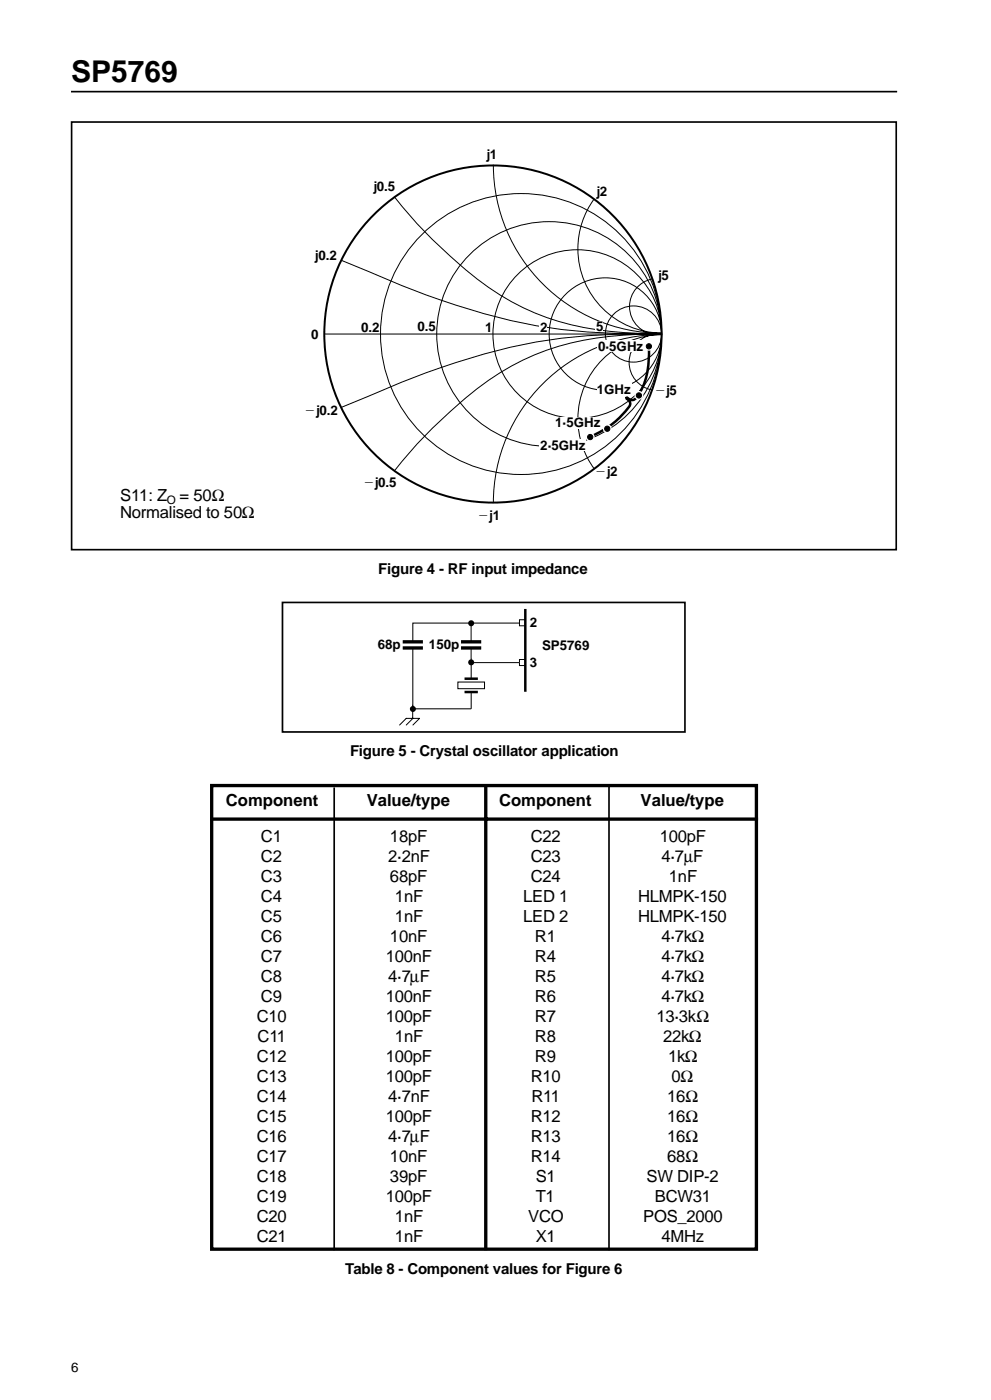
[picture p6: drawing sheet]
<svg xmlns="http://www.w3.org/2000/svg" width="210mm" height="297mm" viewBox="0 0 210 297" stroke-linecap="round" stroke-linejoin="round" font-family="sans-serif">
<path d="M15 19.4h175" fill="none" stroke="#000" stroke-width=".35"/>
<g fill="none" stroke="#000" stroke-width=".21">
<path d="M104.5 34.9a35.7 35.7 0 0 0 35.7 35.7M72.3 55.2a289.7 289.7 0 0 0 25.8 10 116.1 116.1 0 0 0 39.3 5.5h2.6M83.5 41.6a97.8 97.8 0 0 0 23.1 21.3 56.6 56.6 0 0 0 28.4 7.7l4.7 .1M125.8 42.2a17.9 17.9 0 0 0-1.5 18.6 17.9 17.9 0 0 0 16 9.8M138.2 59.1a6 6 0 0 0-4.8 6.8 6 6 0 0 0 6.7 5M68.7 70.8h71.1M139.7 70.8a66.5 66.5 0 0 0-27.4 4.8 68.7 68.7 0 0 0-19.5 14 89.5 89.5 0 0 0-9.3 10.3M140 70.8a122.5 122.5 0 0 0-35.2 3.6 208.5 208.5 0 0 0-30.9 11.3l-1.6 .6M140.1 70.9a6 6 0 0 0-6.8 4.9 6 6 0 0 0 4.8 6.8M140.2 70.9a35.7 35.7 0 0 0-35.7 35.7M140.3 70.9a17.9 17.9 0 0 0-16 9.8 17.9 17.9 0 0 0 1.5 18.6"/>
<circle cx="110.4" cy="70.8" r="29.8"/>
<circle cx="116.3" cy="70.8" r="23.8"/>
<circle cx="122.3" cy="70.8" r="17.9"/>
<circle cx="128.2" cy="70.8" r="11.9"/>
<circle cx="134.2" cy="70.8" r="6"/>
</g>
<circle cx="104.4" cy="70.8" r="35.7" fill="none" stroke="#000" stroke-width=".42"/>
<g fill="#fff">
<path d="M114.3 68.3h1.5v2.3h-1.5z"/>
<path d="M126.1 68h1.6v2.3h-1.6z"/>
</g>
<path d="M137.5 73.5a16.7 16.7 0 0 1-2.6 10.7l-.5 .5a1.39 1.39 0 0 1-1.6-.4l-.1 .1 .1 .1a1.13 1.13 0 0 1 .4 1.7 19.4 19.4 0 0 1-8.4 6.5" fill="none" stroke="#000" stroke-width=".53"/>
<circle cx="137.4" cy="73.4" r=".94" fill="#fff"/>
<circle cx="137.4" cy="73.4" r=".56" fill="#000" stroke="#000" stroke-width=".21"/>
<g fill="#fff">
<path d="M140.4 75.7h10.7v3.3h-10.7z"/>
<path d="M137.4 46.7h8.2v3.1h-8.2z"/>
<circle cx="135.3" cy="83.8" r=".94"/>
</g>
<circle cx="135.3" cy="83.8" r=".56" fill="#000" stroke="#000" stroke-width=".21"/>
<circle cx="128.6" cy="90.8" r=".94" fill="#fff"/>
<circle cx="128.6" cy="90.9" r=".56" fill="#000" stroke="#000" stroke-width=".21"/>
<circle cx="125" cy="92.6" r=".94" fill="#fff"/>
<circle cx="125" cy="92.6" r=".56" fill="#000" stroke="#000" stroke-width=".21"/>
<g fill="#fff">
<path d="M126.5 72.2h9.9v2.3h-9.9z"/>
<path d="M126.4 81.2h7.4v2.5h-7.4z"/>
<path d="M114.3 93.2h9.8v2.3h-9.8z"/>
<path d="M117.4 88.4h9.9v2.4h-9.9z"/>
</g>
<path d="M15.2 25.9h174.6v90.6h-174.6zM59.8 127.7h85.3v27.4h-85.3zM70.8 166.9v98.1M129 166.2v98.8" fill="none" stroke="#000" stroke-width=".35"/>
<g fill="none" stroke="#000" stroke-width=".21">
<path d="M87.4 137.5v12.7h12.4v-3.5M99.8 132v4M99.8 137.5v2M99.8 139.5v4.2M110 132h-22.6v4M110 132v.6h1.3M111.3 131.3h-1.3v.7M111.3 139.8h-1.3v.6M84.6 153.6l1.4-1.4h2.9l-1.4 1.4M87.4 149.4v2.8M87.5 152.2l-1.5 1.4M97 144.5h5.6v1.4h-5.6z"/>
<path d="M99.8 140.4h10.1M110 140.4v.6h1.3"/>
</g>
<path d="M111.3 129v17.6M98.4 143.8h2.8M98.4 146.7h2.8" fill="none" stroke="#000" stroke-width=".53"/>
<path d="M85.7 136h3.5M85.7 137.3h3.5M98 136h3.6M98 137.3h3.6" fill="none" stroke="#000" stroke-width=".71"/>
<g fill="#000">
<circle cx="99.8" cy="132.1" r=".64"/>
<circle cx="87.5" cy="150.2" r=".64"/>
<circle cx="99.8" cy="140.4" r=".64"/>
</g>
<path d="M44.5 173.6h116.1M44.8 166.5h115.4v98.2h-115.4zM102.9 166.2v98.8" fill="none" stroke="#000" stroke-width=".71" stroke-linecap="butt"/>
<text font-size="6.3" x="15" y="17.3">SP5769</text>
<g font-size="3.5">
<text x="25.5" y="106.2">S11: Z</text>
<text x="38" y="106.2">= 50Ω</text>
<text x="25.5" y="109.7">Normalised to 50Ω</text>
<text x="47.9" y="170.8">Component</text>
<text x="77.7" y="170.8">Value/type</text>
<text x="105.7" y="170.8">Component</text>
<text x="135.7" y="170.8">Value/type</text>
<text x="55.3" y="178.5">C1</text>
<text x="82.6" y="178.5">18pF</text>
<text x="112.4" y="178.5">C22</text>
<text x="139.8" y="178.5">100pF</text>
<text x="55.3" y="182.8">C2</text>
<text x="82.3" y="182.8">2·2nF</text>
<text x="112.4" y="182.8">C23</text>
<text x="140.1" y="182.8">4·7µF</text>
<text x="55.3" y="187">C3</text>
<text x="55.3" y="191.2">C4</text>
<text x="82.6" y="187">68pF</text>
<text x="83.7" y="191.2">1nF</text>
<text x="110.8" y="191.2">LED 1</text>
<text x="112.4" y="187">C24</text>
<text x="135.2" y="191.2">HLMPK-150</text>
<text x="141.7" y="187">1nF</text>
<text x="55.3" y="195.5">C5</text>
<text x="83.7" y="195.5">1nF</text>
<text x="110.8" y="195.5">LED 2</text>
<text x="135.2" y="195.5">HLMPK-150</text>
<text x="55.3" y="199.7">C6</text>
<text x="55.3" y="203.9">C7</text>
<text x="81.7" y="203.9">100nF</text>
<text x="82.6" y="199.7">10nF</text>
<text x="113.3" y="199.7">R1</text>
<text x="113.3" y="203.9">R4</text>
<text x="140.1" y="199.7">4·7kΩ</text>
<text x="140.1" y="203.9">4·7kΩ</text>
<text x="55.3" y="208.2">C8</text>
<text x="82.3" y="208.2">4·7µF</text>
<text x="113.3" y="208.2">R5</text>
<text x="140.1" y="208.2">4·7kΩ</text>
<text x="55.3" y="212.4">C9</text>
<text x="81.7" y="212.4">100nF</text>
<text x="113.3" y="212.4">R6</text>
<text x="140.1" y="212.4">4·7kΩ</text>
<text x="54.4" y="216.6">C10</text>
<text x="54.6" y="220.9">C11</text>
<text x="81.7" y="216.6">100pF</text>
<text x="83.7" y="220.9">1nF</text>
<text x="113.3" y="216.6">R7</text>
<text x="113.3" y="220.9">R8</text>
<text x="139" y="216.6">13·3kΩ</text>
<text x="140.5" y="220.9">22kΩ</text>
<text x="54.4" y="225.1">C12</text>
<text x="81.7" y="225.1">100pF</text>
<text x="113.3" y="225.1">R9</text>
<text x="141.5" y="225.1">1kΩ</text>
<text x="54.4" y="229.3">C13</text>
<text x="54.4" y="233.6">C14</text>
<text x="81.7" y="229.3">100pF</text>
<text x="82.3" y="233.6">4·7nF</text>
<text x="112.4" y="229.3">R10</text>
<text x="112.6" y="233.6">R11</text>
<text x="141.3" y="233.6">16Ω</text>
<text x="142.2" y="229.3">0Ω</text>
<text x="54.4" y="237.8">C15</text>
<text x="81.7" y="237.8">100pF</text>
<text x="112.4" y="237.8">R12</text>
<text x="141.3" y="237.8">16Ω</text>
<text x="54.4" y="242">C16</text>
<text x="82.3" y="242">4·7µF</text>
<text x="112.4" y="242">R13</text>
<text x="141.3" y="242">16Ω</text>
<text x="54.4" y="246.3">C17</text>
<text x="54.4" y="250.5">C18</text>
<text x="82.6" y="246.3">10nF</text>
<text x="82.6" y="250.5">39pF</text>
<text x="112.4" y="246.3">R14</text>
<text x="113.5" y="250.5">S1</text>
<text x="136.9" y="250.5">SW DIP-2</text>
<text x="141.3" y="246.3">68Ω</text>
<text x="54.4" y="254.7">C19</text>
<text x="81.7" y="254.7">100pF</text>
<text x="113.5" y="254.7">T1</text>
<text x="138.7" y="254.7">BCW31</text>
<text x="54.4" y="259">C20</text>
<text x="54.4" y="263.2">C21</text>
<text x="83.7" y="259">1nF</text>
<text x="83.7" y="263.2">1nF</text>
<text x="111.9" y="259">VCO</text>
<text x="113.5" y="263.2">X1</text>
<text x="136.2" y="259">POS_2000</text>
<text x="140.1" y="263.2">4MHz</text>
</g>
<g font-size="3.2">
<text x="80.1" y="121.5">Figure 4 - RF input impedance</text>
<text x="74.1" y="160.2">Figure 5 - Crystal oscillator application</text>
<text x="73.1" y="269.9">Table 8 - Component values for Figure 6</text>
</g>
<g font-size="2.8">
<text x="103" y="33.7">j1</text>
<text x="79" y="40.6">j0.5</text>
<text x="126.3" y="41.5">j2</text>
<text x="66.6" y="55">j0.2</text>
<text x="139.3" y="59.3">j5</text>
<text x="65.9" y="71.9">0</text>
<text x="76.5" y="70.3">0.2</text>
<text x="88.4" y="70.1">0.5</text>
<text x="102.8" y="70.5">1</text>
<text x="114.4" y="70.5">2</text>
<text x="126.3" y="70.1">5</text>
<text x="126.7" y="74.3">0·5GHz</text>
<text x="126.4" y="83.4">1GHz</text>
<text x="138.7" y="83.7">2j5</text>
<text x="64.5" y="88">2j0.2</text>
<text x="114.4" y="95.3">2·5GHz</text>
<text x="117.6" y="90.6">1·5GHz</text>
<text x="126.1" y="100.9">2j2</text>
<text x="77" y="103.2">2j0.5</text>
<text x="101.2" y="110.1">2j1</text>
<text x="80" y="137.5">68p</text>
<text x="90.9" y="137.5">150p</text>
<text x="112.3" y="132.9">2</text>
<text x="114.8" y="137.7">SP5769</text>
<text x="112.3" y="141.3">3</text>
<text x="15" y="290.7">6</text>
</g>
<text font-size="2.5" x="35.3" y="106.9">O</text>
</svg>
